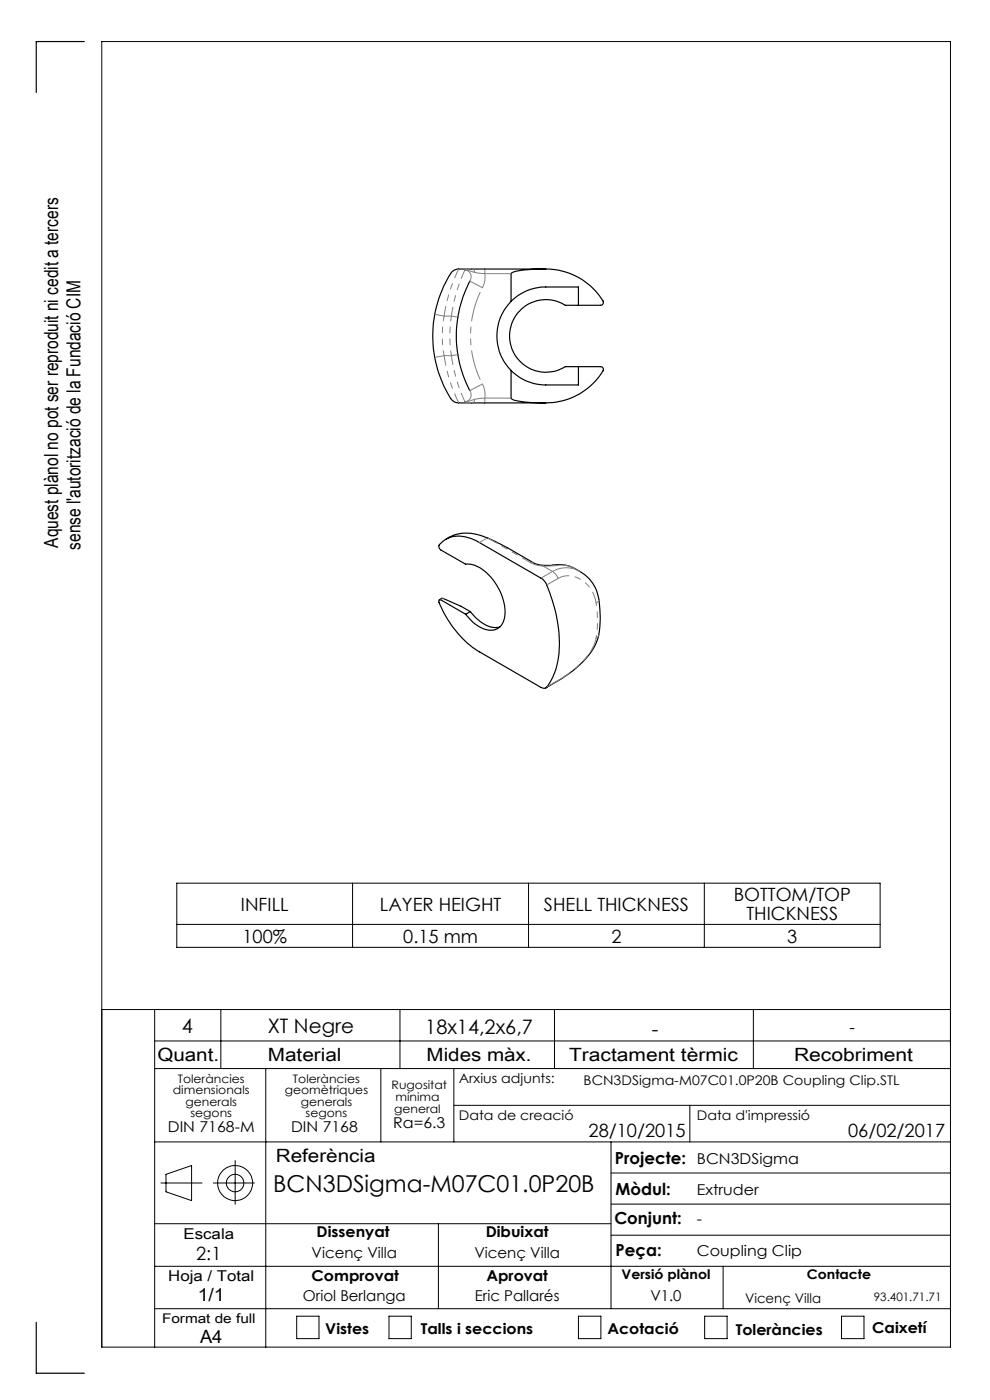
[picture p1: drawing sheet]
<svg xmlns="http://www.w3.org/2000/svg" width="210mm" height="297mm" viewBox="0 0 210 297" stroke-linecap="round" stroke-linejoin="round" font-family="sans-serif">
<g fill="none" stroke="#000" stroke-width=".21">
<path d="M37.5 187.4h149.2v13.6h-149.2zM37.5 196.1h149.2M74.8 187.4v13.6M112.1 187.4v13.6M149.4 187.4v13.6M21.6 214.2h180M32.8 214.2v71.6M46.8 214.2v12.5M84.8 214.2v12.5M117.6 214.2v12.5M159.8 214.2v12.5M32.8 220.8h168.8"/>
<path d="M32.8 226.7h168.8M56.4 226.7v59.1M80.8 226.7v15.5M96.3 226.7v15.5M96.3 234.5h105.3M146.3 234.5v7.7M32.8 259.6h96.8M32.8 242.2h168.8M34.1 251h8.8M35.2 249.1l5.4-1.8v7.4l-5.4-1.9zM45.3 251h8.7M49.9 246.2v9.3"/>
<path d="M93 259.6v18M129.6 242.2v35.4M129.6 255.4h72M129.6 248.8h72M32.8 277.6h168.8M32.8 268.6h168.8M62.9 279.2h4.8v4.8h-4.8zM82.5 279.2h4.7v4.8h-4.7zM122.7 279.2h4.8v4.8h-4.8zM129.6 262h72M149.5 279.2h4.7v4.8h-4.7zM153.4 268.6v9"/>
<path d="M178.5 279.2h4.8v4.8h-4.8zM21.6 285.8h180v-277h-180v277"/>
<circle cx="49.9" cy="251" r="3.7"/>
<circle cx="49.9" cy="251" r="1.86"/>
</g>
<g fill="none" stroke="#000" stroke-width=".25">
<path d="M17.9 8.8h-10.2v10.8M95.9 57.6l1.1-.5h18.8a13.8 13.8 0 0 1 12.2 7.1l-.2 .4-.3 .2h-7.6a7.7 7.7 0 0 0-11.8 6.5 7.7 7.7 0 0 0 11.8 6.5h7.6l.4 .3 .1 .3a13.9 13.9 0 0 1-12.2 7.1h-18.5a2.97 2.97 0 0 1-2.4-2.2 24.8 24.8 0 0 1 1-25.7zM99.7 59.7a25 25 0 0 0 0 23.2M115.6 57.1a18.4 18.4 0 0 0-7.1 .8l-.1 6M108.4 78.6v5.9a8 8 0 0 0 4.3 .9l2.9 .1M108.4 63.9a10.3 10.3 0 0 1 7.4-3h6.9v3.9M108.4 63.9a10.5 10.5 0 0 0 0 14.7M122.7 77.8v3.9h-6.9a10.2 10.2 0 0 1-7.4-3.1M93.4 115.4a5.6 5.6 0 0 1 6.4-1.2l1.4 .6 13.6 7.9a2.83 2.83 0 0 1 1.2 1.4 29 29 0 0 1 2.2 16.7 10.9 10.9 0 0 1-2.5 5.1l-.4 .1-.5-.2-13.1-7.5a21.9 21.9 0 0 1-8.6-10.8v-.2l.4-.1 5.3 3.1a7.2 7.2 0 0 0 5.8 3.4 3.3 3.3 0 0 0 2.5-3.7 11.6 11.6 0 0 0-6.3-10.1l-1.1-.2h-.9l-5.3-3a.83 .83 0 0 1-.1-1.3zM94.6 114.4a8.8 8.8 0 0 1 8.9-.2l4.1 2 5.5 3.1a7.7 7.7 0 0 0 4.2 .6M117.3 119.9a6.7 6.7 0 0 1 4.8 .8 8.4 8.4 0 0 1 4.9 6.4M117.3 119.9h.1"/>
<path d="M93.2 127.2l.7-.3 3.9 1.7 2 1.1M99.8 129.7a7.3 7.3 0 0 0 5.4 3.4l.8-.1M99.8 129.7l-1 .6M127 134.6a14.4 14.4 0 0 1-6.3 8.3l-4.9 3M127 127.1l.1 .6a22.2 22.2 0 0 1-.1 7M7.7 280.5v10.8h10.2"/>
</g>
<g fill="none" stroke="#808080" stroke-width=".21" stroke-dasharray="6.3 1.3 1.3 1.3 1.3 1.3">
<path d="M98.6 57.3l1.5-.2M99.7 59.6a1.43 1.43 0 0 0 .2-1.5 1.43 1.43 0 0 0-1.3-.8M100.7 57.8l-1.4-.4-.7-.1M100.7 57.8a.76 .76 0 0 0-.6-.7M102.8 58.1v1.4l-.5 1.5M102.8 58.1l-2.1-.3M102.8 58.1v-1M108.4 58.1h-5.6M94.2 75.5h1.6M94.2 75.5l-2 .3M94.2 67.1l-2-.4M95.8 67.1h-1.6"/>
<path d="M97.1 67.3l-1.3-.2M97.1 75.2l-1.3 .3M102.3 61l-2.6-1.4M98.6 85.2a1.43 1.43 0 0 0 1.3-.8 1.43 1.43 0 0 0-.2-1.5M98.6 85.2l.7-.1 1.4-.4M100.1 85.5l-1.5-.3M100.1 85.5a.76 .76 0 0 0 .6-.8M100.7 84.7l2.1-.2M102.3 81.5l-2.6 1.4M102.3 81.5l.5 1.5v1.5M102.8 85.5v-1M102.8 84.5h5.6"/>
<path d="M101.7 115.1l1.7-1M113.1 119.3l-.5 .1M115.3 119.9l-.1 .2M117.1 119.9l.8 .1M117.3 119.9l.6 .1M117.9 120l-2.7 .1M94 126.9l-.5 .3M114.8 122.6l2.4-1.4M115.2 120.1l-1.5-.2-1.1-.5M117.2 121.2a5.8 5.8 0 0 1 5.9 .1M117.2 121.2l.7 .6 .5 .9M117.2 121.2l-2-1.1"/>
<path d="M118.4 122.7l-2.4 1.4M122.1 120.7l-1-.5-1.3-.3-1.9 .1M127 134.6l-.6 .8M127 127.1l-.1 .5-.5 .3M116 145.7l2.4-1.3M118.2 144.5l.2-.1"/>
</g>
<path d="M126.4 127.9a6.3 6.3 0 0 0-6.8-5.7l-1.2 .5" fill="none" stroke="#808080" stroke-width=".21" stroke-dasharray="6.3 1.3 1.3 1.3 1.3 1.3" stroke-dashoffset="3.9"/>
<path d="M126.4 135.4a23.5 23.5 0 0 0 0-7.5" fill="none" stroke="#808080" stroke-width=".21" stroke-dasharray="6.3 1.3 1.3 1.3 1.3 1.3" stroke-dashoffset="5.8"/>
<path d="M118.4 144.4a20.6 20.6 0 0 0 7.2-6.8l.8-2.2" fill="none" stroke="#808080" stroke-width=".21" stroke-dasharray="6.3 1.3 1.3 1.3 1.3 1.3" stroke-dashoffset="3.3"/>
<path d="M97.3 57.1a33 33 0 0 0-3.1 10M94.2 75.5a33 33 0 0 0 3.1 10M112.6 119.4l-9-5.2" fill="none" stroke="#808080" stroke-width=".21" stroke-dasharray="6.3 1.3 1.3 1.3 1.3 1.3" stroke-dashoffset="4.3"/>
<path d="M95.8 67.1a34.1 34.1 0 0 1 2.8-9.8M98.6 85.2l-1-2.3a34.5 34.5 0 0 1-1.8-7.4" fill="none" stroke="#808080" stroke-width=".21" stroke-dasharray="6.3 1.3 1.3 1.3 1.3 1.3" stroke-dashoffset="4.4"/>
<path d="M94.2 67.1a23 23 0 0 0 0 8.4M95.8 75.5a26.4 26.4 0 0 1 0-8.4" fill="none" stroke="#808080" stroke-width=".21" stroke-dasharray="6.3 1.3 1.3 1.3 1.3 1.3" stroke-dashoffset="5.3"/>
<path d="M102.3 61a22 22 0 0 0 0 20.5" fill="none" stroke="#808080" stroke-width=".21" stroke-dasharray="6.3 1.3 1.3 1.3 1.3 1.3" stroke-dashoffset="-1.1"/>
<text font-size="4.9" x="58" y="253">BCN3DSigma-M07C01.0P20B</text>
<g font-size="4.2">
<text x="38.6" y="219">4</text>
<text x="56.8" y="219.2">XT Negre</text>
<text x="90.2" y="219.4">18x14,2x6,7</text>
<text x="138.3" y="219.7">-</text>
</g>
<g font-size="4.1">
<text x="12.4" y="116.2" transform="rotate(-90 12.4 116.2)">Aquest plànol no pot ser reproduit ni cedit a tercers</text>
<text x="17.1" y="116.6" transform="rotate(-90 17.1 116.6)">sense l'autorització de la Fundació CIM</text>
</g>
<g font-size="3.9">
<text x="155.6" y="191.2">BOTTOM/TOP</text>
<text x="51.1" y="193.2">INFILL</text>
<text x="80.6" y="193.2">LAYER HEIGHT</text>
<text x="115.4" y="193.2">SHELL THICKNESS</text>
<text x="158.4" y="195.1">THICKNESS</text>
<text x="51.4" y="200">100%</text>
<text x="85.5" y="200">0.15 mm</text>
<text x="129.7" y="200">2</text>
<text x="167" y="200">3</text>
<text x="33.4" y="225">Quant.</text>
<text x="56.8" y="225">Material</text>
<text x="90.5" y="225">Mides màx.</text>
<text x="120.7" y="225">Tractament tèrmic</text>
<text x="168.4" y="225">Recobriment</text>
<text x="124.8" y="241.3">28/10/2015</text>
<text x="179.9" y="241.3">06/02/2017</text>
<text x="58.5" y="246.5">Referència</text>
<text x="41.6" y="267.2">2:1</text>
<text x="41.9" y="276.1">1/1</text>
<text x="42.4" y="284.9">A4</text>
</g>
<g font-size="3.5">
<text x="180.2" y="219.2">-</text>
<text x="130.5" y="246.8">Projecte:</text>
<text x="130.6" y="253.4">Mòdul:</text>
<text x="130.3" y="259.8">Conjunt:</text>
<text x="130.6" y="266.4">Peça:</text>
</g>
<g font-size="3.2">
<text x="83.4" y="239.3">Ra=6.3</text>
<text x="35.6" y="240.1">DIN 7168-M</text>
<text x="61.7" y="240.1">DIN 7168</text>
<text x="147.8" y="246.8">BCN3DSigma</text>
<text x="147.8" y="253.4">Extruder</text>
<text x="38.9" y="262.9">Escala</text>
<text x="67.2" y="262.5">Dissenyat</text>
<text x="103" y="262.5">Dibuixat</text>
<text x="147.8" y="259.8">-</text>
<text x="66.1" y="266.8">Vicenç Villa</text>
<text x="100.6" y="266.8">Vicenç Villa</text>
<text x="147.8" y="266.4">Coupling Clip</text>
<text x="35.7" y="271.7">Hoja / Total</text>
<text x="66.1" y="271.7">Comprovat</text>
<text x="103.2" y="271.7">Aprovat</text>
<text x="64.3" y="276.1">Oriol Berlanga</text>
<text x="100.7" y="276.1">Eric Pallarés</text>
<text x="138" y="276.1">V1.0</text>
<text x="69" y="283.1">Vistes</text>
<text x="89.3" y="283.1">Talls i seccions</text>
<text x="128.8" y="283.1">Acotació</text>
<text x="156.1" y="283.2">Toleràncies</text>
<text x="185" y="282.8">Caixetí</text>
</g>
<g font-size="2.8">
<text x="97.3" y="229.6">Arxius adjunts:</text>
<text x="123.8" y="230.2">BCN3DSigma-M07C01.0P20B Coupling Clip.STL</text>
<text x="97.3" y="237.7">Data de creació</text>
<text x="147.8" y="237.7">Data d'impressió</text>
<text x="131.8" y="271.4">Versió plànol</text>
<text x="171.2" y="271.4">Contacte</text>
<text x="34.4" y="280.7">Format de full</text>
<text x="158" y="276.3">Vicenç Villa</text>
</g>
<g font-size="2.5">
<text x="36.7" y="232.1">dimensionals</text>
<text x="37.7" y="229.6">Toleràncies</text>
<text x="60.4" y="232.1">geomètriques</text>
<text x="62.1" y="229.6">Toleràncies</text>
<text x="83.1" y="231">Rugositat</text>
<text x="83.9" y="233.5">mínima</text>
<text x="39.4" y="234.6">generals</text>
<text x="40.4" y="237.1">segons</text>
<text x="63.8" y="234.6">generals</text>
<text x="64.8" y="237.1">segons</text>
<text x="83.6" y="236.2">general</text>
<text x="185.4" y="276.1">93.401.71.71</text>
</g>
</svg>
